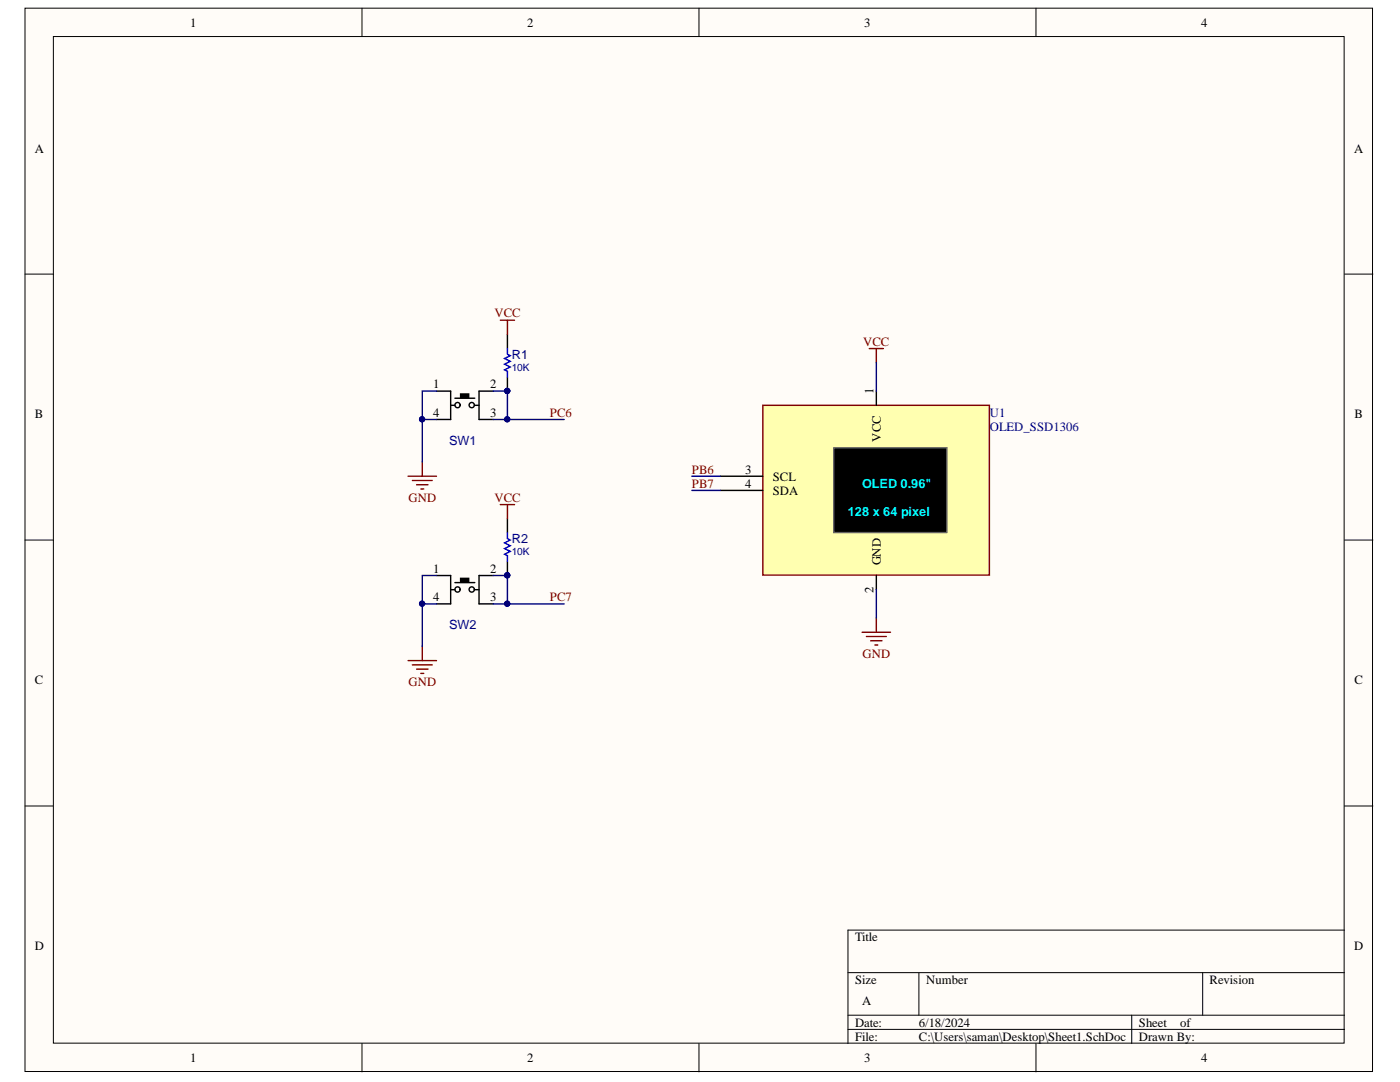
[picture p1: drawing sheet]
<svg xmlns="http://www.w3.org/2000/svg" width="279mm" height="216mm" viewBox="0 0 279 216" stroke-linecap="round" stroke-linejoin="round" font-family="sans-serif">
<g fill="#fffcf8" stroke="#000" stroke-width=".2">
<path d="M5 1.6h268.9v212.2h-268.9z"/>
<path d="M10.7 7.3h257.6v200.8h-257.6z"/>
</g>
<g fill="none" stroke="#000" stroke-width=".2">
<path d="M72.2 1.6v5.7M139.5 1.6v5.7M206.7 1.6v5.7M5 54.7h5.7M268.3 54.7h5.7M5 107.8h5.7M268.3 107.8h5.7M5 160.8h5.7M268.3 160.8h5.7M169.2 194.1h99.1M183.4 194.1v8.5M240 194.1v8.5"/>
<path d="M268.3 185.6h-99.1v22.6M72.2 208.2v5.7M139.5 208.2v5.7M169.2 202.6h99.1M169.2 205.4h99.1M206.7 208.2v5.7M225.9 202.6v5.6"/>
</g>
<path d="M152.2 80.9h45.3v33.9h-45.3z" fill="#ffffb0" stroke="#800000" stroke-width=".28"/>
<path d="M166.4 89.4h22.6v16.9h-22.6z" fill="#000" stroke="#606060" stroke-width=".28"/>
<g fill="none" stroke="#000" stroke-width=".28">
<path d="M87.1 78h2.8v5.7h-2.8M90.8 79.5h4M98.4 78h-2.8v5.7h2.8M101.3 66.7v2.9M101.3 75.2v2.8M174.9 78v2.9M89.9 80.9h.9M94.8 80.9h.8M143.7 95h8.5M143.7 97.9h8.5M87.1 114.8h2.8v5.7h-2.8M89.9 117.7h.9"/>
<path d="M90.8 116.3h4M94.8 117.7h.8M98.4 114.8h-2.8v5.7h2.8M101.3 103.5v2.8M101.3 112v2.8M174.9 114.8v2.9"/>
<circle cx="91.3" cy="80.8" r=".52"/>
<circle cx="94.1" cy="80.8" r=".52"/>
<circle cx="91.3" cy="117.6" r=".52"/>
<circle cx="94.1" cy="117.6" r=".52"/>
</g>
<g fill="none" stroke="#800000" stroke-width=".28">
<path d="M99.9 63.9h2.8M101.3 63.9v2.8M173.5 69.6h2.8M174.9 69.6v2.8M81.4 95h5.7M82.3 95.9h4M83.1 96.7h2.3M84 97.6h.6M84.3 92.2v2.8M99.9 100.7h2.8M101.3 100.7v2.8M81.4 131.8h5.7"/>
<path d="M82.3 132.7h4M83.1 133.5h2.3M84 134.4h.6M84.3 129v2.8M172.1 126.2h5.6M172.9 127h4M173.8 127.9h2.2M174.6 128.7h.6M174.9 123.3v2.9"/>
</g>
<path d="M87.1 78h-2.8v5.7h2.8M98.4 78h2.9v5.7h-2.9M174.9 72.4v5.6M84.3 83.7v8.5M101.3 83.7h11.3M138.1 95h5.6M138.1 97.9h5.6M87.1 114.8h-2.8v5.7h2.8M98.4 114.8h2.9v5.7h-2.9M174.9 117.7v5.6M84.3 120.5v8.5M101.3 120.5h11.3" fill="none" stroke="#000080" stroke-width=".28"/>
<path d="M91.9 78.6h1.6v.8h-1.6zM91.9 115.4h1.6v.8h-1.6z" fill="#000" stroke="#000" stroke-width=".28"/>
<g fill="#000080" stroke="#000080" stroke-width=".2">
<circle cx="101.2" cy="78" r=".52"/>
<circle cx="101.2" cy="83.7" r=".52"/>
<circle cx="84.2" cy="83.7" r=".52"/>
<circle cx="101.2" cy="114.8" r=".52"/>
<circle cx="101.2" cy="120.5" r=".52"/>
<circle cx="84.2" cy="120.5" r=".52"/>
</g>
<path d="M101.3 69.6v1.1l.5 .3-1.1 .5 1.1 .6-1.1 .6 1.1 .5-1.1 .6 .6 .3v1.1M101.3 106.3v1.2l.5 .3-1.1 .5 1.1 .6-1.1 .6 1.1 .5-1.1 .6 .6 .3v1.1" fill="none" stroke="#00f" stroke-width=".28"/>
<g font-size="2.5">
<text x="38" y="5.3">1</text>
<text x="105.2" y="5.3">2</text>
<text x="172.5" y="5.3">3</text>
<text x="239.7" y="5.3">4</text>
<text x="6.9" y="30.4">A</text>
<text x="270.2" y="30.4">A</text>
<text x="86.4" y="77.5">1</text>
<text x="97.8" y="77.5">2</text>
<text x="6.9" y="83.5">B</text>
<text x="86.4" y="83.2">4</text>
<text x="97.8" y="83.2">3</text>
<text x="174.4" y="78.6" transform="rotate(-90 174.4 78.6)">1</text>
<text x="270.3" y="83.5">B</text>
<text x="175.8" y="88.1" transform="rotate(-90 175.8 88.1)">VCC</text>
<text x="148.7" y="94.5">3</text>
<text x="154.2" y="95.9">SCL</text>
<text x="148.7" y="97.3">4</text>
<text x="154.2" y="98.7">SDA</text>
<text x="175.8" y="112.8" transform="rotate(-90 175.8 112.8)">GND</text>
<text x="86.4" y="114.3">1</text>
<text x="86.4" y="119.9">4</text>
<text x="97.8" y="119.9">3</text>
<text x="97.8" y="114.3">2</text>
<text x="174.4" y="118.4" transform="rotate(-90 174.4 118.4)">2</text>
<text x="6.9" y="136.6">C</text>
<text x="270.3" y="136.6">C</text>
<text x="6.9" y="189.6">D</text>
<text x="170.6" y="187.9">Title</text>
<text x="270.2" y="189.6">D</text>
<text x="170.6" y="196.4">Size</text>
<text x="184.8" y="196.4">Number</text>
<text x="241.4" y="196.4">Revision</text>
<text x="172.1" y="200.6">A</text>
<text x="170.6" y="204.9">Date:</text>
<text x="170.6" y="207.6">File:</text>
<text x="183.4" y="204.9">6/18/2024</text>
<text x="183.4" y="207.6">C:\Users\saman\Desktop\Sheet1.SchDoc</text>
<text x="227.3" y="204.9">Sheet</text>
<text x="227.3" y="207.6">Drawn By:</text>
<text x="235.6" y="204.9">of</text>
<text x="38" y="211.9">1</text>
<text x="105.2" y="211.9">2</text>
<text x="172.5" y="211.9">3</text>
<text x="239.7" y="211.9">4</text>
</g>
<g font-size="2.5" fill="#800000">
<text x="98.7" y="63.3">VCC</text>
<text x="172.2" y="69">VCC</text>
<text x="109.8" y="83.2">PC6</text>
<text x="138.1" y="94.5">PB6</text>
<text x="81.5" y="100.1">GND</text>
<text x="98.7" y="100.1">VCC</text>
<text x="138.1" y="97.3">PB7</text>
<text x="109.8" y="119.9">PC7</text>
<text x="172.2" y="131.2">GND</text>
<text x="81.5" y="136.9">GND</text>
</g>
<g font-size="2.5" fill="#000080">
<text x="102.1" y="71.6">R1</text>
<text x="197.5" y="83.2">U1</text>
<text x="89.6" y="88.8">SW1</text>
<text x="197.5" y="86">OLED_SSD1306</text>
<text x="102.1" y="108.3">R2</text>
<text x="89.6" y="125.6">SW2</text>
</g>
<g font-size="2.5" fill="#0ff">
<text x="172.1" y="97.4">OLED 0.96&quot;</text>
<text x="169.2" y="103">128 x 64 pixel</text>
</g>
<g font-size="2" fill="#000080">
<text x="102.1" y="74">10K</text>
<text x="102.1" y="110.7">10K</text>
</g>
</svg>
